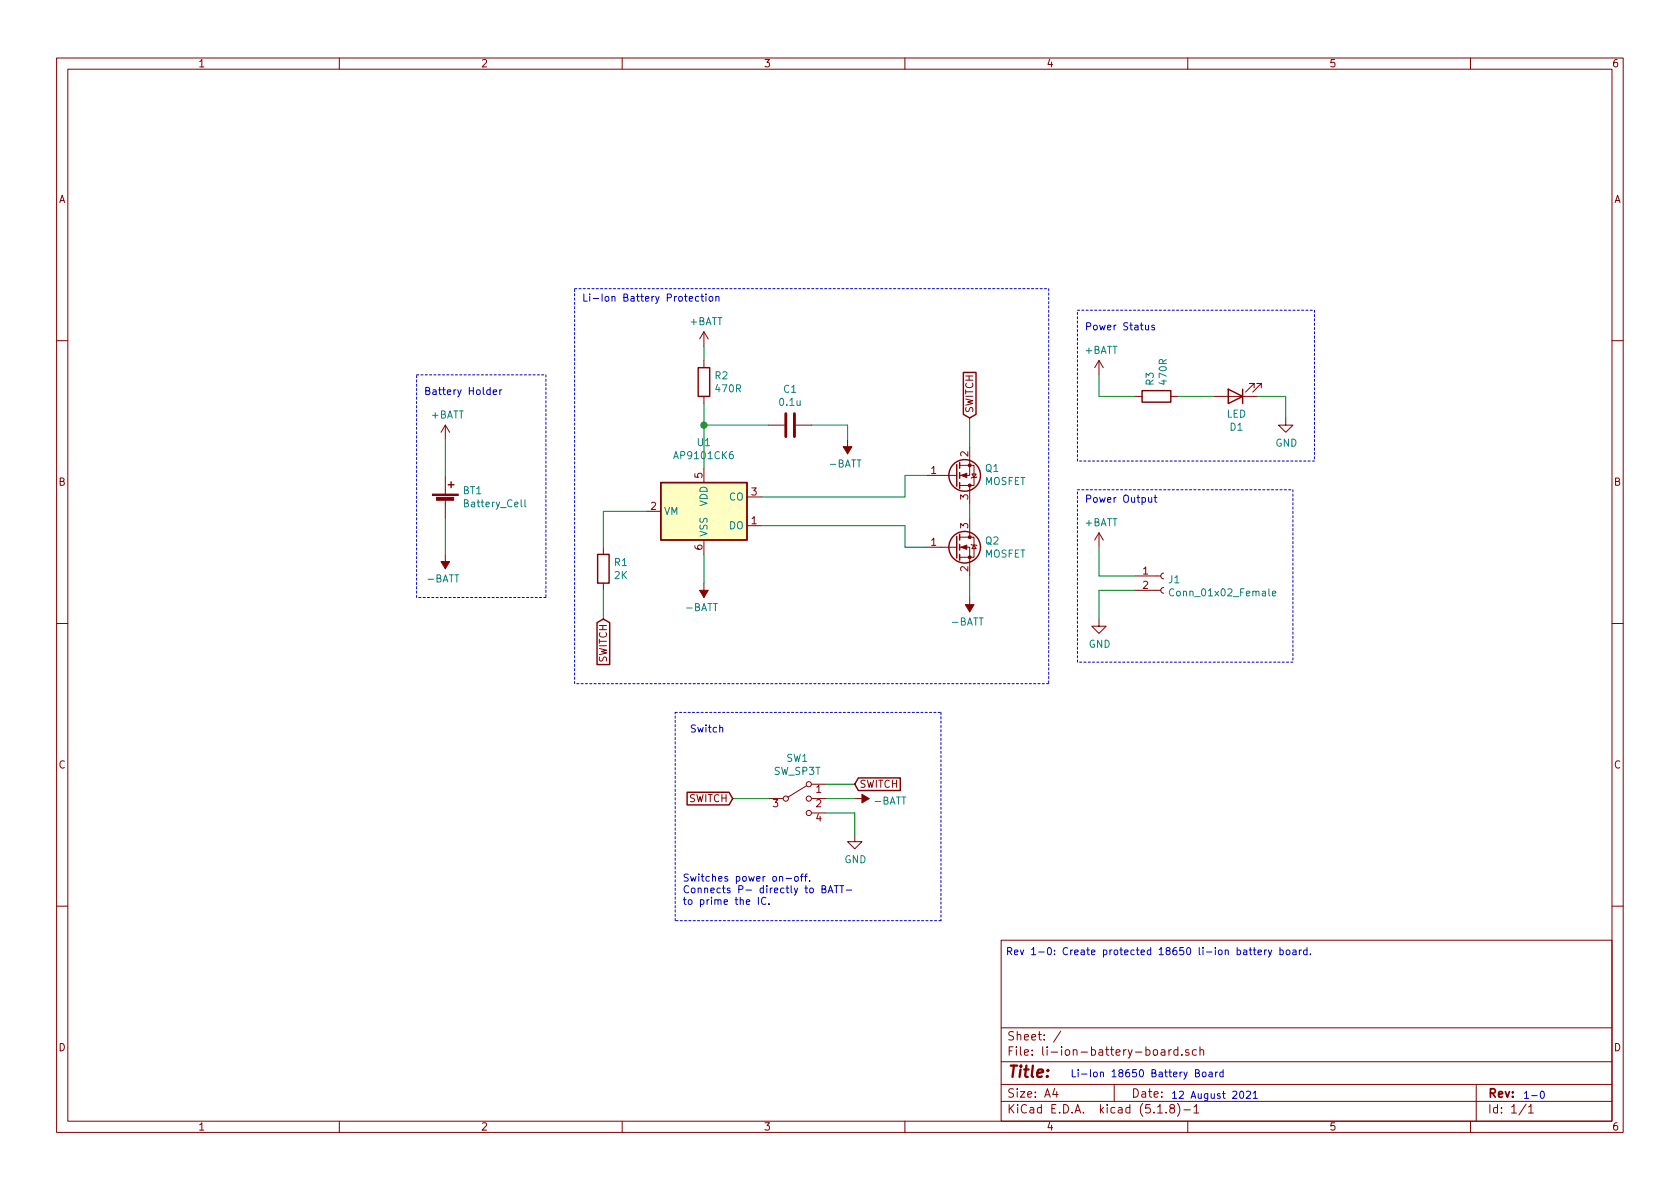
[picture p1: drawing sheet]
EESchema Schematic File Version 4
EELAYER 30 0
EELAYER END
$Descr A4 11693 8268
encoding utf-8
Sheet 1 1
Title ""
Date ""
Rev ""
Comp ""
Comment1 ""
Comment2 ""
Comment3 ""
Comment4 ""
$EndDescr
Text Notes 7450 7500 0    50   ~ 0
Li-Ion 18650 Battery Board
Text Notes 8150 7650 0    50   ~ 0
12 August 2021
Text Notes 10600 7650 0    50   ~ 0
1-0
Text Notes 7000 6650 0    50   ~ 0
Rev 1-0: Create protected 18650 li-ion battery board.
$Comp
L Connector:Conn_01x02_Female J1
U 1 1
P 8100 4000
F 0 "J1" H 8128 3976 50  0000 L CNN
F 1 "Conn_01x02_Female" H 8128 3885 50  0000 L CNN
F 2 "electronics-li-ion-battery-board:Castellation_1x02_P2.54mm_Vertical" H 8100 4000 50  0001 C CNN
F 3 "~" H 8100 4000 50  0001 C CNN
	1    8100 4000
	1    0    0    -1  
$EndComp
$Comp
L Battery_Management:AP9101CK6 U1
U 1 1
P 4900 3550
F 0 "U1" H 4900 4031 50  0000 C CNN
F 1 "AP9101CK6" H 4900 3940 50  0000 C CNN
F 2 "Package_TO_SOT_SMD:SOT-23-6" H 4900 3550 50  0001 C CNN
F 3 "https://www.diodes.com/assets/Datasheets/AP9101C.pdf" H 4900 3600 50  0001 C CNN
	1    4900 3550
	1    0    0    -1  
$EndComp
$Comp
L Device:R R1
U 1 1
P 4200 3950
F 0 "R1" H 4270 3996 50  0000 L CNN
F 1 "2K" H 4270 3905 50  0000 L CNN
F 2 "Resistor_SMD:R_1206_3216Metric_Pad1.30x1.75mm_HandSolder" V 4130 3950 50  0001 C CNN
F 3 "~" H 4200 3950 50  0001 C CNN
	1    4200 3950
	1    0    0    -1  
$EndComp
$Comp
L Device:R R2
U 1 1
P 4900 2650
F 0 "R2" H 4970 2696 50  0000 L CNN
F 1 "470R" H 4970 2605 50  0000 L CNN
F 2 "Resistor_SMD:R_1206_3216Metric_Pad1.30x1.75mm_HandSolder" V 4830 2650 50  0001 C CNN
F 3 "~" H 4900 2650 50  0001 C CNN
	1    4900 2650
	1    0    0    -1  
$EndComp
$Comp
L Device:C C1
U 1 1
P 5500 2950
F 0 "C1" V 5248 2950 50  0000 C CNN
F 1 "0.1u" V 5339 2950 50  0000 C CNN
F 2 "Capacitor_SMD:C_1206_3216Metric_Pad1.33x1.80mm_HandSolder" H 5538 2800 50  0001 C CNN
F 3 "~" H 5500 2950 50  0001 C CNN
	1    5500 2950
	0    1    1    0   
$EndComp
$Comp
L Transistor_FET:2N7002 Q2
U 1 1
P 6650 3800
F 0 "Q2" H 6854 3846 50  0000 L CNN
F 1 "MOSFET" H 6854 3755 50  0000 L CNN
F 2 "Package_TO_SOT_SMD:SOT-23" H 6850 3725 50  0001 L CIN
F 3 "https://www.onsemi.com/pub/Collateral/NDS7002A-D.PDF" H 6650 3800 50  0001 L CNN
	1    6650 3800
	1    0    0    -1  
$EndComp
$Comp
L Device:LED D1
U 1 1
P 8600 2750
F 0 "D1" H 8593 2967 50  0000 C CNN
F 1 "LED" H 8593 2876 50  0000 C CNN
F 2 "LED_SMD:LED_1206_3216Metric_Castellated" H 8600 2750 50  0001 C CNN
F 3 "~" H 8600 2750 50  0001 C CNN
	1    8600 2750
	-1   0    0    1   
$EndComp
$Comp
L Device:R R3
U 1 1
P 8050 2750
F 0 "R3" H 8120 2796 50  0000 L CNN
F 1 "470R" H 8120 2705 50  0000 L CNN
F 2 "Resistor_SMD:R_1206_3216Metric_Pad1.30x1.75mm_HandSolder" V 7980 2750 50  0001 C CNN
F 3 "~" H 8050 2750 50  0001 C CNN
	1    8050 2750
	0    -1   -1   0   
$EndComp
$Comp
L Device:Battery_Cell BT1
U 1 1
P 3100 3500
F 0 "BT1" H 3218 3596 50  0000 L CNN
F 1 "Battery_Cell" H 3218 3505 50  0000 L CNN
F 2 "electronics-li-ion-battery-board:BatteryHolder_CZK_1x18650" V 3100 3560 50  0001 C CNN
F 3 "~" V 3100 3560 50  0001 C CNN
	1    3100 3500
	1    0    0    -1  
$EndComp
$Comp
L Switch:SW_SP3T SW1
U 1 1
P 5550 5550
F 0 "SW1" H 5550 5833 50  0000 C CNN
F 1 "SW_SP3T" H 5550 5742 50  0000 C CNN
F 2 "electronics-li-ion-battery-board:SW_SP3T_Nidec_CL_SB_13B" H 4925 5725 50  0001 C CNN
F 3 "~" H 4925 5725 50  0001 C CNN
	1    5550 5550
	1    0    0    -1  
$EndComp
$Comp
L power:-BATT #PWR02
U 1 1
P 3100 3850
F 0 "#PWR02" H 3100 3700 50  0001 C CNN
F 1 "-BATT" H 3115 4023 50  0000 C CNN
F 2 "" H 3100 3850 50  0001 C CNN
F 3 "" H 3100 3850 50  0001 C CNN
	1    3100 3850
	-1   0    0    1   
$EndComp
Wire Wire Line
	3100 3050 3100 3300
Wire Wire Line
	3100 3600 3100 3850
Wire Wire Line
	7650 3800 7650 4000
Wire Wire Line
	7650 4000 7900 4000
Wire Wire Line
	8200 2750 8450 2750
$Comp
L power:-BATT #PWR04
U 1 1
P 4900 4050
F 0 "#PWR04" H 4900 3900 50  0001 C CNN
F 1 "-BATT" H 4915 4223 50  0000 C CNN
F 2 "" H 4900 4050 50  0001 C CNN
F 3 "" H 4900 4050 50  0001 C CNN
	1    4900 4050
	-1   0    0    1   
$EndComp
Wire Wire Line
	4900 3850 4900 4050
$Comp
L power:GND #PWR011
U 1 1
P 7650 4300
F 0 "#PWR011" H 7650 4050 50  0001 C CNN
F 1 "GND" H 7655 4127 50  0000 C CNN
F 2 "" H 7650 4300 50  0001 C CNN
F 3 "" H 7650 4300 50  0001 C CNN
	1    7650 4300
	1    0    0    -1  
$EndComp
Wire Wire Line
	7650 4300 7650 4100
Wire Wire Line
	7650 4100 7900 4100
$Comp
L power:GND #PWR012
U 1 1
P 8950 2900
F 0 "#PWR012" H 8950 2650 50  0001 C CNN
F 1 "GND" H 8955 2727 50  0000 C CNN
F 2 "" H 8950 2900 50  0001 C CNN
F 3 "" H 8950 2900 50  0001 C CNN
	1    8950 2900
	1    0    0    -1  
$EndComp
Wire Wire Line
	8750 2750 8950 2750
Wire Wire Line
	8950 2750 8950 2900
Wire Wire Line
	7650 2600 7650 2750
Wire Wire Line
	7650 2750 7900 2750
Wire Wire Line
	4500 3550 4200 3550
Wire Wire Line
	4200 3550 4200 3800
Wire Wire Line
	4200 4100 4200 4300
$Comp
L power:-BATT #PWR05
U 1 1
P 5900 3050
F 0 "#PWR05" H 5900 2900 50  0001 C CNN
F 1 "-BATT" H 5915 3223 50  0000 C CNN
F 2 "" H 5900 3050 50  0001 C CNN
F 3 "" H 5900 3050 50  0001 C CNN
	1    5900 3050
	-1   0    0    1   
$EndComp
Wire Wire Line
	4900 2400 4900 2500
Wire Wire Line
	4900 2800 4900 2950
Wire Wire Line
	5350 2950 4900 2950
Connection ~ 4900 2950
Wire Wire Line
	4900 2950 4900 3250
Wire Wire Line
	5650 2950 5900 2950
Wire Wire Line
	5900 2950 5900 3050
$Comp
L Transistor_FET:2N7002 Q1
U 1 1
P 6650 3300
F 0 "Q1" H 6854 3254 50  0000 L CNN
F 1 "MOSFET" H 6854 3345 50  0000 L CNN
F 2 "Package_TO_SOT_SMD:SOT-23" H 6850 3225 50  0001 L CIN
F 3 "https://www.onsemi.com/pub/Collateral/NDS7002A-D.PDF" H 6650 3300 50  0001 L CNN
	1    6650 3300
	1    0    0    1   
$EndComp
$Comp
L power:-BATT #PWR08
U 1 1
P 6750 4150
F 0 "#PWR08" H 6750 4000 50  0001 C CNN
F 1 "-BATT" H 6765 4323 50  0000 C CNN
F 2 "" H 6750 4150 50  0001 C CNN
F 3 "" H 6750 4150 50  0001 C CNN
	1    6750 4150
	-1   0    0    1   
$EndComp
Wire Wire Line
	6750 3500 6750 3600
Wire Wire Line
	6750 4000 6750 4150
Wire Wire Line
	5300 3650 6300 3650
Wire Wire Line
	5300 3450 6300 3450
Wire Wire Line
	6300 3300 6450 3300
Wire Wire Line
	6300 3300 6300 3450
Wire Wire Line
	6300 3650 6300 3800
Wire Wire Line
	6300 3800 6450 3800
Text GLabel 6750 2900 1    50   Input ~ 0
SWITCH
Wire Wire Line
	6750 2900 6750 3100
Text GLabel 5100 5550 0    50   Input ~ 0
SWITCH
Wire Wire Line
	5100 5550 5350 5550
Text GLabel 4200 4300 3    50   Input ~ 0
SWITCH
$Comp
L power:GND #PWR07
U 1 1
P 5950 5800
F 0 "#PWR07" H 5950 5550 50  0001 C CNN
F 1 "GND" H 5955 5627 50  0000 C CNN
F 2 "" H 5950 5800 50  0001 C CNN
F 3 "" H 5950 5800 50  0001 C CNN
	1    5950 5800
	1    0    0    -1  
$EndComp
Wire Wire Line
	5750 5650 5950 5650
Wire Wire Line
	5950 5650 5950 5800
$Comp
L power:-BATT #PWR06
U 1 1
P 5950 5550
F 0 "#PWR06" H 5950 5400 50  0001 C CNN
F 1 "-BATT" V 5965 5678 50  0000 L CNN
F 2 "" H 5950 5550 50  0001 C CNN
F 3 "" H 5950 5550 50  0001 C CNN
	1    5950 5550
	0    1    1    0   
$EndComp
$Comp
L power:+BATT #PWR01
U 1 1
P 3100 3050
F 0 "#PWR01" H 3100 2900 50  0001 C CNN
F 1 "+BATT" H 3115 3223 50  0000 C CNN
F 2 "" H 3100 3050 50  0001 C CNN
F 3 "" H 3100 3050 50  0001 C CNN
	1    3100 3050
	1    0    0    -1  
$EndComp
$Comp
L power:+BATT #PWR09
U 1 1
P 7650 2600
F 0 "#PWR09" H 7650 2450 50  0001 C CNN
F 1 "+BATT" H 7665 2773 50  0000 C CNN
F 2 "" H 7650 2600 50  0001 C CNN
F 3 "" H 7650 2600 50  0001 C CNN
	1    7650 2600
	1    0    0    -1  
$EndComp
$Comp
L power:+BATT #PWR03
U 1 1
P 4900 2400
F 0 "#PWR03" H 4900 2250 50  0001 C CNN
F 1 "+BATT" H 4915 2573 50  0000 C CNN
F 2 "" H 4900 2400 50  0001 C CNN
F 3 "" H 4900 2400 50  0001 C CNN
	1    4900 2400
	1    0    0    -1  
$EndComp
$Comp
L power:+BATT #PWR010
U 1 1
P 7650 3800
F 0 "#PWR010" H 7650 3650 50  0001 C CNN
F 1 "+BATT" H 7665 3973 50  0000 C CNN
F 2 "" H 7650 3800 50  0001 C CNN
F 3 "" H 7650 3800 50  0001 C CNN
	1    7650 3800
	1    0    0    -1  
$EndComp
Wire Wire Line
	5750 5550 5950 5550
Text Notes 4050 2100 0    50   ~ 0
Li-Ion Battery Protection
Text Notes 7550 2300 0    50   ~ 0
Power Status
Text Notes 7550 3500 0    50   ~ 0
Power Output
Text Notes 4800 5100 0    50   ~ 0
Switch
Text Notes 2950 2750 0    50   ~ 0
Battery Holder
Wire Notes Line
	4000 2000 7300 2000
Wire Notes Line
	7300 2000 7300 4750
Wire Notes Line
	7300 4750 4000 4750
Wire Notes Line
	4000 4750 4000 2000
Wire Notes Line
	7500 2150 9150 2150
Wire Notes Line
	9150 2150 9150 3200
Wire Notes Line
	9150 3200 7500 3200
Wire Notes Line
	7500 3200 7500 2150
Wire Notes Line
	7500 3400 9000 3400
Wire Notes Line
	9000 3400 9000 4600
Wire Notes Line
	9000 4600 7500 4600
Wire Notes Line
	7500 4600 7500 3400
Wire Notes Line
	2900 2600 3800 2600
Wire Notes Line
	3800 2600 3800 4150
Wire Notes Line
	3800 4150 2900 4150
Wire Notes Line
	2900 4150 2900 2600
Wire Notes Line
	4700 4950 6550 4950
Wire Notes Line
	6550 4950 6550 6400
Wire Notes Line
	6550 6400 4700 6400
Wire Notes Line
	4700 6400 4700 4950
Text Notes 4750 6300 0    50   ~ 0
Switches power on-off.\nConnects P- directly to BATT- \nto prime the IC.
Text GLabel 5950 5450 2    50   Input ~ 0
SWITCH
Wire Wire Line
	5750 5450 5950 5450
$EndSCHEMATC
